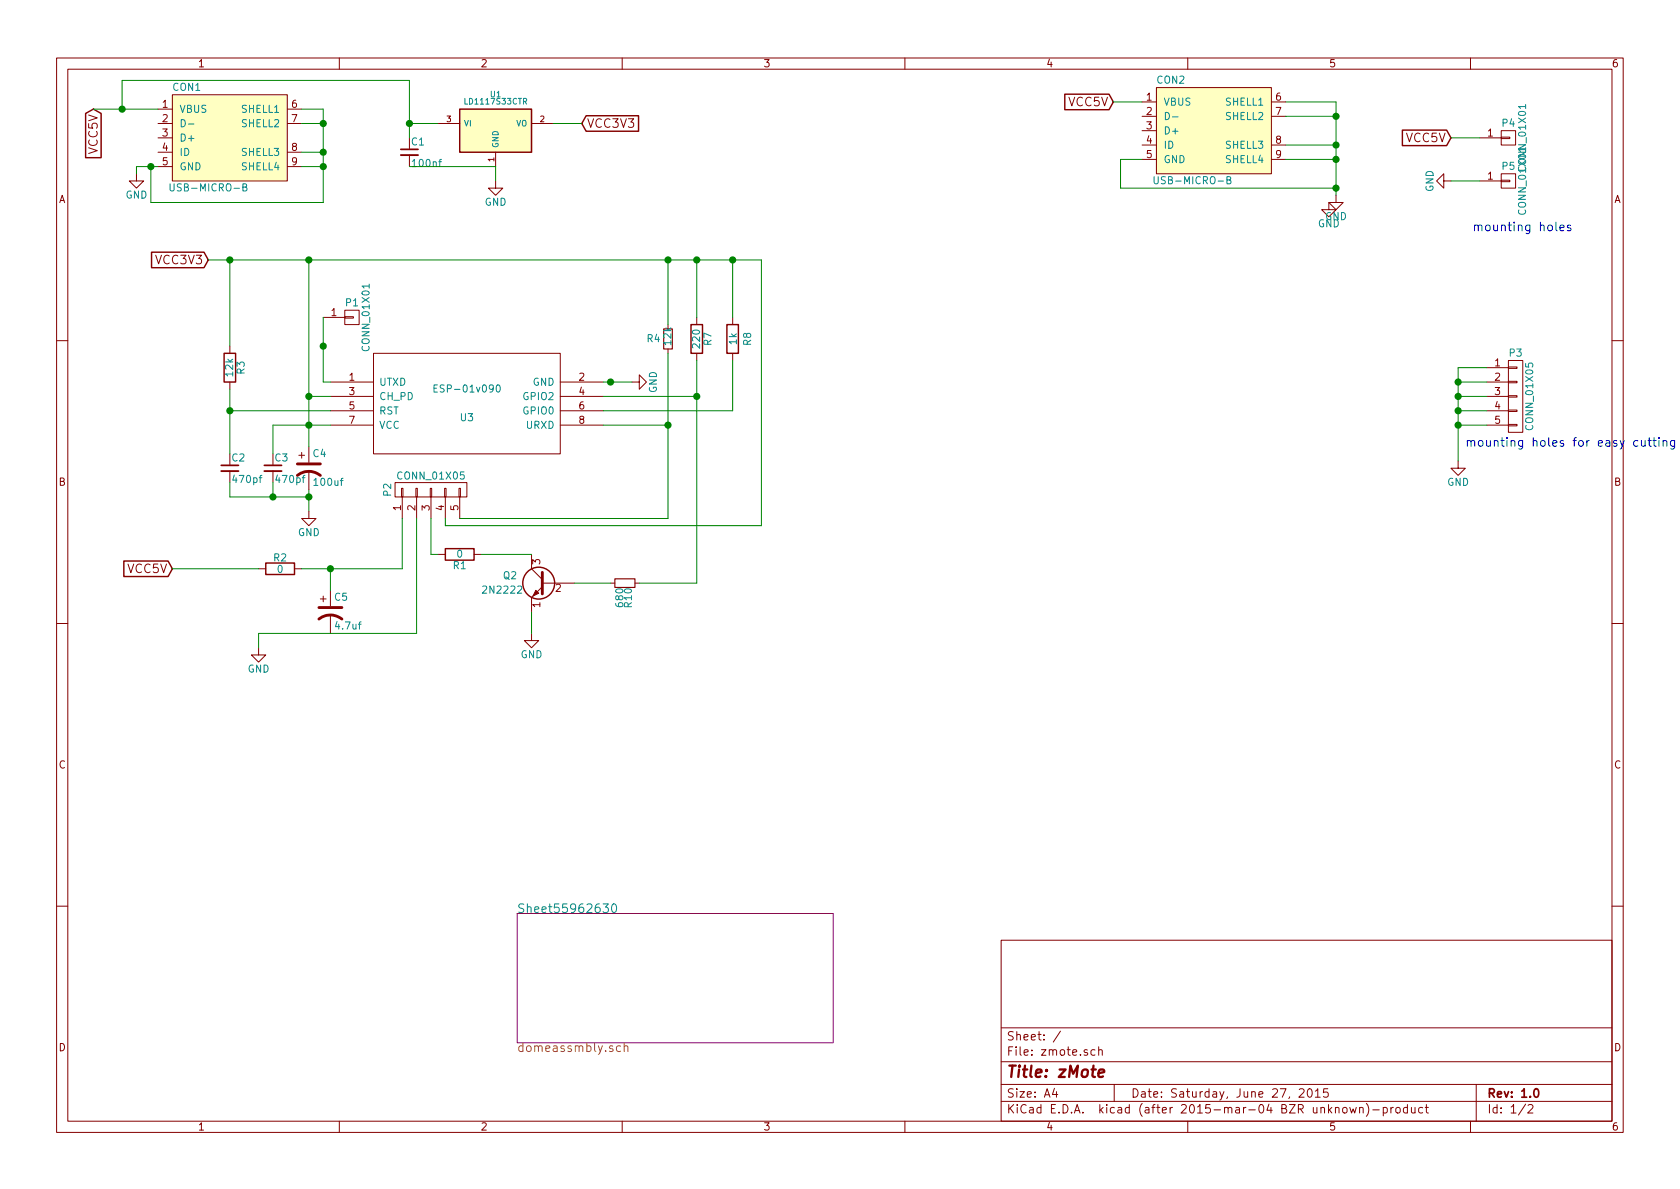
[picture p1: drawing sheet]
EESchema Schematic File Version 2
LIBS:power
LIBS:device
LIBS:transistors
LIBS:conn
LIBS:linear
LIBS:regul
LIBS:74xx
LIBS:cmos4000
LIBS:adc-dac
LIBS:memory
LIBS:xilinx
LIBS:special
LIBS:microcontrollers
LIBS:dsp
LIBS:microchip
LIBS:analog_switches
LIBS:motorola
LIBS:texas
LIBS:intel
LIBS:audio
LIBS:interface
LIBS:digital-audio
LIBS:philips
LIBS:display
LIBS:cypress
LIBS:siliconi
LIBS:opto
LIBS:atmel
LIBS:contrib
LIBS:valves
LIBS:ESP8266
EELAYER 25 0
EELAYER END
$Descr A4 11693 8268
encoding utf-8
Sheet 1 2
Title "zMote"
Date "Saturday, June 27, 2015"
Rev "1.0"
Comp ""
Comment1 ""
Comment2 ""
Comment3 ""
Comment4 ""
$EndDescr
$Comp
L R R8
U 1 1
P 5100 2350
F 0 "R8" V 5000 2350 50  0000 C CNN
F 1 "1k" V 5100 2350 50  0000 C CNN
F 2 "lib:Resistor_Horizontal_RM2.5mm" V 5030 2350 30  0001 C CNN
F 3 "" H 5100 2350 30  0000 C CNN
	1    5100 2350
	-1   0    0    1   
$EndComp
$Comp
L R R7
U 1 1
P 4850 2350
F 0 "R7" V 4930 2350 50  0000 C CNN
F 1 "220" V 4850 2350 50  0000 C CNN
F 2 "lib:Resistor_Horizontal_RM2.5mm" V 4780 2350 30  0001 C CNN
F 3 "" H 4850 2350 30  0000 C CNN
	1    4850 2350
	1    0    0    -1  
$EndComp
$Comp
L GND #PWR6
U 1 1
P 4400 2650
F 0 "#PWR6" H 4400 2400 50  0001 C CNN
F 1 "GND" H 4400 2500 50  0000 C CNN
F 2 "" H 4400 2650 60  0000 C CNN
F 3 "" H 4400 2650 60  0000 C CNN
	1    4400 2650
	0    -1   -1   0   
$EndComp
$Comp
L GND #PWR3
U 1 1
P 2150 3550
F 0 "#PWR3" H 2150 3300 50  0001 C CNN
F 1 "GND" H 2150 3400 50  0000 C CNN
F 2 "" H 2150 3550 60  0000 C CNN
F 3 "" H 2150 3550 60  0000 C CNN
	1    2150 3550
	1    0    0    -1  
$EndComp
$Comp
L ESP-01v090 U3
U 1 1
P 3250 2800
F 0 "U3" H 3250 2700 50  0000 C CNN
F 1 "ESP-01v090" H 3250 2900 50  0000 C CNN
F 2 "ESP8266:ESP-01" H 3250 2800 50  0001 C CNN
F 3 "" H 3250 2800 50  0001 C CNN
	1    3250 2800
	1    0    0    -1  
$EndComp
Text GLabel 1450 1800 0    60   Input ~ 0
VCC3V3
$Comp
L R R2
U 1 1
P 1950 3950
F 0 "R2" V 2030 3950 50  0000 C CNN
F 1 "0" V 1950 3950 50  0000 C CNN
F 2 "lib:Resistor_Horizontal_RM2.5mm" V 1880 3950 30  0001 C CNN
F 3 "" H 1950 3950 30  0000 C CNN
	1    1950 3950
	0    -1   -1   0   
$EndComp
$Comp
L GND #PWR2
U 1 1
P 1800 4500
F 0 "#PWR2" H 1800 4250 50  0001 C CNN
F 1 "GND" H 1800 4350 50  0000 C CNN
F 2 "" H 1800 4500 60  0000 C CNN
F 3 "" H 1800 4500 60  0000 C CNN
	1    1800 4500
	1    0    0    -1  
$EndComp
$Comp
L CP1 C5
U 1 1
P 2300 4250
F 0 "C5" H 2325 4350 50  0000 L CNN
F 1 "4.7uf" H 2325 4150 50  0000 L CNN
F 2 "Capacitors_ThroughHole:C_Radial_D5_L11_P2.5" H 2300 4250 60  0001 C CNN
F 3 "" H 2300 4250 60  0000 C CNN
	1    2300 4250
	1    0    0    -1  
$EndComp
$Comp
L R R3
U 1 1
P 1600 2550
F 0 "R3" V 1680 2550 50  0000 C CNN
F 1 "12k" V 1600 2550 50  0000 C CNN
F 2 "lib:Resistor_Horizontal_RM2.5mm" V 1530 2550 30  0001 C CNN
F 3 "" H 1600 2550 30  0000 C CNN
	1    1600 2550
	1    0    0    -1  
$EndComp
$Comp
L USB-MICRO-B CON1
U 1 1
P 1600 950
F 0 "CON1" H 1300 1300 50  0000 C CNN
F 1 "USB-MICRO-B" H 1450 600 50  0000 C CNN
F 2 "Connect:USB_Micro-B" H 1600 850 50  0001 C CNN
F 3 "" H 1600 850 50  0000 C CNN
	1    1600 950 
	1    0    0    -1  
$EndComp
$Comp
L LD1117S33CTR U1
U 1 1
P 3450 900
F 0 "U1" H 3450 1150 40  0000 C CNN
F 1 "LD1117S33CTR" H 3450 1100 40  0000 C CNN
F 2 "Pin_Headers:Pin_Header_Straight_1x03" H 3450 1000 40  0001 C CNN
F 3 "" H 3450 900 60  0000 C CNN
	1    3450 900 
	1    0    0    -1  
$EndComp
$Comp
L GND #PWR4
U 1 1
P 3450 1250
F 0 "#PWR4" H 3450 1000 50  0001 C CNN
F 1 "GND" H 3450 1100 50  0000 C CNN
F 2 "" H 3450 1250 60  0000 C CNN
F 3 "" H 3450 1250 60  0000 C CNN
	1    3450 1250
	1    0    0    -1  
$EndComp
Text GLabel 4050 850  2    60   Input ~ 0
VCC3V3
$Comp
L C_Small C3
U 1 1
P 1900 3250
F 0 "C3" H 1910 3320 50  0000 L CNN
F 1 "470pf" H 1910 3170 50  0000 L CNN
F 2 "Capacitors_ThroughHole:C_Disc_D3_P2.5" H 1900 3250 60  0001 C CNN
F 3 "" H 1900 3250 60  0000 C CNN
	1    1900 3250
	1    0    0    -1  
$EndComp
$Comp
L C_Small C1
U 1 1
P 2850 1050
F 0 "C1" H 2860 1120 50  0000 L CNN
F 1 "100nf" H 2860 970 50  0000 L CNN
F 2 "Capacitors_ThroughHole:C_Disc_D3_P2.5" H 2850 1050 60  0001 C CNN
F 3 "" H 2850 1050 60  0000 C CNN
	1    2850 1050
	1    0    0    -1  
$EndComp
$Comp
L GND #PWR1
U 1 1
P 950 1200
F 0 "#PWR1" H 950 950 50  0001 C CNN
F 1 "GND" H 950 1050 50  0000 C CNN
F 2 "" H 950 1200 60  0000 C CNN
F 3 "" H 950 1200 60  0000 C CNN
	1    950  1200
	1    0    0    -1  
$EndComp
Text GLabel 650  750  3    60   Input ~ 0
VCC5V
$Comp
L GND #PWR5
U 1 1
P 3700 4400
F 0 "#PWR5" H 3700 4150 50  0001 C CNN
F 1 "GND" H 3700 4250 50  0000 C CNN
F 2 "" H 3700 4400 60  0000 C CNN
F 3 "" H 3700 4400 60  0000 C CNN
	1    3700 4400
	1    0    0    -1  
$EndComp
$Comp
L R_Small R10
U 1 1
P 4350 4050
F 0 "R10" H 4380 4070 50  0000 L CNN
F 1 "680" H 4380 4010 50  0000 L CNN
F 2 "lib:Resistor_Horizontal_RM2.5mm" H 4350 4050 60  0001 C CNN
F 3 "" H 4350 4050 60  0000 C CNN
	1    4350 4050
	0    1    1    0   
$EndComp
$Comp
L C_Small C2
U 1 1
P 1600 3250
F 0 "C2" H 1610 3320 50  0000 L CNN
F 1 "470pf" H 1610 3170 50  0000 L CNN
F 2 "Capacitors_ThroughHole:C_Disc_D3_P2.5" H 1600 3250 60  0001 C CNN
F 3 "" H 1600 3250 60  0000 C CNN
	1    1600 3250
	1    0    0    -1  
$EndComp
Text GLabel 1200 3950 0    60   Input ~ 0
VCC5V
$Comp
L R R1
U 1 1
P 3200 3850
F 0 "R1" V 3280 3850 50  0000 C CNN
F 1 "0" V 3200 3850 50  0000 C CNN
F 2 "lib:Resistor_Horizontal_RM2.5mm" V 3130 3850 30  0001 C CNN
F 3 "" H 3200 3850 30  0000 C CNN
	1    3200 3850
	0    1    1    0   
$EndComp
$Comp
L CONN_01X01 P1
U 1 1
P 2450 2200
F 0 "P1" H 2450 2300 50  0000 C CNN
F 1 "CONN_01X01" V 2550 2200 50  0000 C CNN
F 2 "Pin_Headers:Pin_Header_Straight_1x01" H 2450 2200 60  0001 C CNN
F 3 "" H 2450 2200 60  0000 C CNN
	1    2450 2200
	1    0    0    -1  
$EndComp
$Comp
L CONN_01X01 P4
U 1 1
P 10500 950
F 0 "P4" H 10500 1050 50  0000 C CNN
F 1 "CONN_01X01" V 10600 950 50  0000 C CNN
F 2 "Wire_Pads:SolderWirePad_single_2mmDrill" H 10500 950 60  0001 C CNN
F 3 "" H 10500 950 60  0000 C CNN
	1    10500 950 
	1    0    0    -1  
$EndComp
$Comp
L CONN_01X01 P5
U 1 1
P 10500 1250
F 0 "P5" H 10500 1350 50  0000 C CNN
F 1 "CONN_01X01" V 10600 1250 50  0000 C CNN
F 2 "Wire_Pads:SolderWirePad_single_2mmDrill" H 10500 1250 60  0001 C CNN
F 3 "" H 10500 1250 60  0000 C CNN
	1    10500 1250
	1    0    0    -1  
$EndComp
Text Notes 10250 1600 0    60   ~ 0
mounting holes
$Comp
L CP1 C4
U 1 1
P 2150 3250
F 0 "C4" H 2175 3350 50  0000 L CNN
F 1 "100uf" H 2175 3150 50  0000 L CNN
F 2 "Capacitors_ThroughHole:C_Radial_D5_L11_P2.5" H 2150 3250 60  0001 C CNN
F 3 "" H 2150 3250 60  0000 C CNN
	1    2150 3250
	1    0    0    -1  
$EndComp
Text GLabel 10100 950  0    60   Input ~ 0
VCC5V
$Comp
L GND #PWR9
U 1 1
P 10100 1250
F 0 "#PWR9" H 10100 1000 50  0001 C CNN
F 1 "GND" H 10100 1100 50  0000 C CNN
F 2 "" H 10100 1250 60  0000 C CNN
F 3 "" H 10100 1250 60  0000 C CNN
	1    10100 1250
	0    1    1    0   
$EndComp
$Comp
L CONN_01X05 P2
U 1 1
P 3000 3400
F 0 "P2" H 3000 3700 50  0000 C CNN
F 1 "CONN_01X05" V 3100 3400 50  0000 C CNN
F 2 "Pin_Headers:Pin_Header_Straight_1x05" H 3000 3400 60  0001 C CNN
F 3 "" H 3000 3400 60  0000 C CNN
	1    3000 3400
	0    -1   -1   0   
$EndComp
$Comp
L R_Small R4
U 1 1
P 4650 2350
F 0 "R4" H 4500 2350 50  0000 L CNN
F 1 "12k" V 4650 2300 50  0000 L CNN
F 2 "lib:Resistor_Horizontal_RM2.5mm" H 4650 2350 60  0001 C CNN
F 3 "" H 4650 2350 60  0000 C CNN
	1    4650 2350
	1    0    0    -1  
$EndComp
$Comp
L CONN_01X05 P3
U 1 1
P 10550 2750
F 0 "P3" H 10550 3050 50  0000 C CNN
F 1 "CONN_01X05" V 10650 2750 50  0000 C CNN
F 2 "lib:Mounting5Holes_1mm" H 10550 2750 60  0001 C CNN
F 3 "" H 10550 2750 60  0000 C CNN
	1    10550 2750
	1    0    0    -1  
$EndComp
$Comp
L USB-MICRO-B CON2
U 1 1
P 8450 900
F 0 "CON2" H 8150 1250 50  0000 C CNN
F 1 "USB-MICRO-B" H 8300 550 50  0000 C CNN
F 2 "Connect:USB_Micro-B" H 8450 800 50  0001 C CNN
F 3 "" H 8450 800 50  0000 C CNN
	1    8450 900 
	1    0    0    -1  
$EndComp
$Comp
L GND #PWR7
U 1 1
P 9250 1400
F 0 "#PWR7" H 9250 1150 50  0001 C CNN
F 1 "GND" H 9250 1250 50  0000 C CNN
F 2 "" H 9250 1400 60  0000 C CNN
F 3 "" H 9250 1400 60  0000 C CNN
	1    9250 1400
	1    0    0    -1  
$EndComp
$Comp
L GND #PWR8
U 1 1
P 9300 1350
F 0 "#PWR8" H 9300 1100 50  0001 C CNN
F 1 "GND" H 9300 1200 50  0000 C CNN
F 2 "" H 9300 1350 60  0000 C CNN
F 3 "" H 9300 1350 60  0000 C CNN
	1    9300 1350
	1    0    0    -1  
$EndComp
Text GLabel 7750 700  0    60   Input ~ 0
VCC5V
Text Notes 10200 3100 0    60   ~ 0
mounting holes for easy cutting
$Comp
L GND #PWR10
U 1 1
P 10150 3200
F 0 "#PWR10" H 10150 2950 50  0001 C CNN
F 1 "GND" H 10150 3050 50  0000 C CNN
F 2 "" H 10150 3200 60  0000 C CNN
F 3 "" H 10150 3200 60  0000 C CNN
	1    10150 3200
	1    0    0    -1  
$EndComp
$Sheet
S 3600 6350 2200 900 
U 55962631
F0 "Sheet55962630" 60
F1 "domeassmbly.sch" 60
$EndSheet
$Comp
L Q_NPN_EBC Q2
U 1 1
P 3800 4050
F 0 "Q2" H 4100 4100 50  0000 R CNN
F 1 "2N2222" H 4250 4000 50  0000 R CNN
F 2 "Housings_TO-92:TO-92_Inline_Narrow_Oval" H 4000 4150 29  0001 C CNN
F 3 "" H 3800 4050 60  0000 C CNN
	1    3800 4050
	-1   0    0    -1  
$EndComp
Connection ~ 2150 2950
Wire Wire Line
	2150 2750 2300 2750
Wire Wire Line
	4200 2650 4400 2650
Wire Wire Line
	1900 2950 2300 2950
Connection ~ 2150 2750
Wire Wire Line
	1600 2850 2300 2850
Wire Wire Line
	4200 2850 5100 2850
Wire Wire Line
	4200 2750 4850 2750
Wire Wire Line
	4850 2500 4850 4050
Wire Wire Line
	4850 1800 4850 2200
Connection ~ 4850 1800
Wire Wire Line
	2100 3950 2800 3950
Wire Wire Line
	1200 3950 1800 3950
Wire Wire Line
	1800 4400 1800 4500
Wire Wire Line
	2300 3950 2300 4100
Connection ~ 2300 3950
Wire Wire Line
	1800 4400 2900 4400
Wire Wire Line
	4650 2450 4650 3600
Wire Wire Line
	1600 2700 1600 3150
Wire Wire Line
	1600 2400 1600 1800
Connection ~ 1600 1800
Wire Wire Line
	650  750  1100 750 
Wire Wire Line
	3050 850  2850 850 
Wire Wire Line
	2850 550  2850 950 
Wire Wire Line
	950  1150 1100 1150
Wire Wire Line
	2850 1150 3450 1150
Wire Wire Line
	3450 1150 3450 1250
Wire Wire Line
	3850 850  4050 850 
Connection ~ 2850 850 
Wire Wire Line
	950  1150 950  1200
Wire Wire Line
	1900 3350 1900 3450
Wire Wire Line
	1600 3450 2150 3450
Connection ~ 2150 3450
Wire Wire Line
	1900 2950 1900 3150
Wire Wire Line
	1600 3350 1600 3450
Connection ~ 1900 3450
Connection ~ 1600 2850
Wire Wire Line
	3700 4250 3700 4400
Wire Wire Line
	4850 4050 4450 4050
Wire Wire Line
	850  550  850  750 
Connection ~ 850  750 
Wire Wire Line
	850  550  2850 550 
Connection ~ 4850 2750
Connection ~ 4250 2650
Connection ~ 4650 2950
Wire Wire Line
	2800 3950 2800 3600
Wire Wire Line
	3000 3600 3000 3850
Wire Wire Line
	1050 1150 1050 1400
Wire Wire Line
	1050 1400 2250 1400
Wire Wire Line
	2250 1400 2250 750 
Wire Wire Line
	2250 750  2100 750 
Connection ~ 1050 1150
Wire Wire Line
	2100 850  2250 850 
Connection ~ 2250 850 
Wire Wire Line
	2100 1050 2250 1050
Connection ~ 2250 1050
Wire Wire Line
	2100 1150 2250 1150
Connection ~ 2250 1150
Wire Wire Line
	4650 2950 4200 2950
Wire Wire Line
	2250 2650 2300 2650
Wire Wire Line
	2250 2200 2250 2650
Connection ~ 2250 2400
Wire Wire Line
	2150 3400 2150 3550
Wire Wire Line
	2150 1800 2150 3100
Wire Wire Line
	10100 950  10300 950 
Wire Wire Line
	10100 1250 10300 1250
Wire Wire Line
	5300 1800 5300 3650
Wire Wire Line
	4650 1800 4650 2250
Connection ~ 4650 1800
Wire Wire Line
	1450 1800 5300 1800
Wire Wire Line
	4650 3600 3200 3600
Wire Wire Line
	3100 3650 3100 3600
Wire Wire Line
	8950 700  9300 700 
Wire Wire Line
	9300 700  9300 1350
Wire Wire Line
	8950 800  9300 800 
Connection ~ 9300 800 
Wire Wire Line
	8950 1000 9300 1000
Connection ~ 9300 1000
Wire Wire Line
	8950 1100 9300 1100
Connection ~ 9300 1100
Wire Wire Line
	7750 700  7950 700 
Wire Wire Line
	7800 1100 7950 1100
Wire Wire Line
	7800 1100 7800 1300
Wire Wire Line
	7800 1300 9300 1300
Connection ~ 9300 1300
Wire Wire Line
	10350 2550 10150 2550
Wire Wire Line
	10150 2550 10150 3200
Wire Wire Line
	10350 2950 10150 2950
Connection ~ 10150 2950
Wire Wire Line
	10350 2850 10150 2850
Connection ~ 10150 2850
Wire Wire Line
	10350 2750 10150 2750
Connection ~ 10150 2750
Wire Wire Line
	10350 2650 10150 2650
Connection ~ 10150 2650
Wire Wire Line
	5300 3650 3100 3650
Wire Wire Line
	4000 4050 4250 4050
Wire Wire Line
	2900 4400 2900 3600
Wire Wire Line
	3350 3850 3700 3850
Wire Wire Line
	3000 3850 3050 3850
Wire Wire Line
	5100 2200 5100 1800
Connection ~ 5100 1800
Wire Wire Line
	5100 2850 5100 2500
Connection ~ 2150 1800
$EndSCHEMATC
